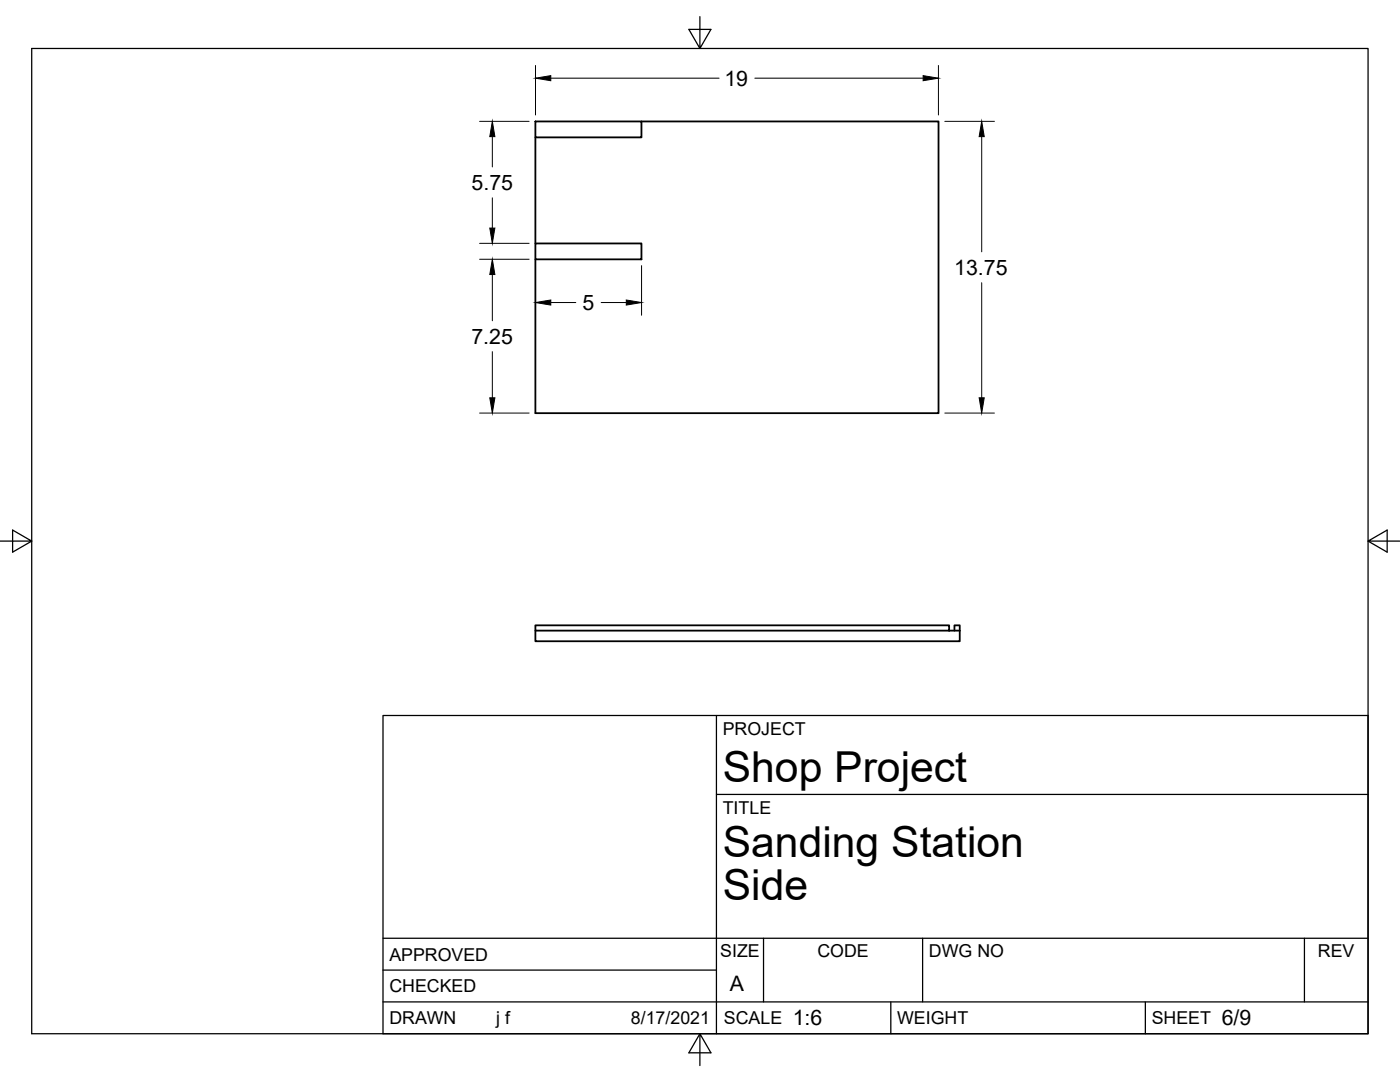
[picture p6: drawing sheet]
<svg xmlns="http://www.w3.org/2000/svg" width="279mm" height="216mm" viewBox="0 0 279 216" stroke-linecap="round" stroke-linejoin="round" font-family="sans-serif">
<!-- layer: Visible -->
<path d="M106.8 24.2h21.2v3.2h-21.2zM106.8 27.4v21.2M128 24.2h59.3v58.2h-80.5v-30.6M106.8 48.6h21.2v3.2h-21.2zM106.8 125.8v2.2h84.7v-2.2M189.4 125.8v-1h-82.6v1h84.7M190.5 125.8v-1h1v1" fill="none" stroke="#000" stroke-width=".36"/>
<!-- layer: Border -->
<path d="M6.3 9.7h266.7v196.6h-266.7zM139.7 3.3v6.4l2.2-3.8h-4.4l2.2 3.8M0 108h6.3l-3.8-2.2v4.4l3.8-2.2M273 108l3.8 2.2v-4.4l-3.8 2.2h6.4M139.7 206.3l-2.2 3.8h4.4l-2.2-3.8v6.3" fill="none" stroke="#000" stroke-width=".25"/>
<!-- layer: Titleblock -->
<path d="M76.4 142.8h196.6v63.5h-196.6zM143 158.5h130M143 142.8v63.5M76.4 199.9h196.6M76.4 193.6h66.6M76.4 187.2h196.6M152.4 187.2v12.7M177.8 199.9v6.4M184.1 187.2v12.7M228.6 199.9v6.4M260.3 187.2v12.7" fill="none" stroke="#000" stroke-width=".25"/>
<!-- layer: Dimensions -->
<g fill="none" stroke="#000" stroke-width=".2">
<path d="M106.9 13.1v9.8M109.9 15.6h33.6M150.6 15.6h33.6M187.3 13.1v9.8M95.7 24.2h9.9M98.3 27.3v6M98.3 39.5v6M188.6 24.2h9.9M195.9 27.3v22.9M95.7 51.7h9.9M95.7 48.6h9.9M98.3 54.8v9.2"/>
<path d="M106.9 53v9.9M128 53v9.9M195.9 56.4v23M98.3 70.2v9.2M109.9 60.4h5M120 60.4h5M95.7 82.4h9.9M188.6 82.4h9.9"/>
</g>
<path d="M106.9 15.6l3-.5v1zM184.2 15.1l3.1 .5-3.1 .5zM98.3 24.2l.5 3.1h-1.1zM195.9 24.2l.5 3.1h-1zM98.3 51.7l.5 3.1h-1.1zM97.7 45.5h1.1l-.5 3.1zM106.9 60.4l3-.5v1zM125 59.9l3 .5-3 .5zM97.7 79.4h1.1l-.5 3zM195.4 79.4h1l-.5 3z" fill="#000" stroke="#000" stroke-width=".2"/>
<g font-size="8.5">
<text x="144.3" y="156">Shop Project</text>
<text x="144.3" y="171">Sanding Station</text>
<text x="144.3" y="179.6">Side</text>
</g>
<g font-size="4.3">
<text x="144.6" y="17.1">19</text>
<text x="94.1" y="37.9">5.75</text>
<text x="190.4" y="54.8">13.75</text>
<text x="116.3" y="61.8">5</text>
<text x="94.1" y="68.6">7.25</text>
<text x="145.7" y="197.7">A</text>
<text x="158.2" y="204.6">1:6</text>
<text x="243.8" y="204.6">6/9</text>
</g>
<g font-size="3.5">
<text x="144.3" y="146.6">PROJECT</text>
<text x="144.3" y="162.3">TITLE</text>
<text x="77.7" y="191.7">APPROVED</text>
<text x="143.7" y="191">SIZE</text>
<text x="163.1" y="191">CODE</text>
<text x="185.4" y="191">DWG NO</text>
<text x="263" y="191">REV</text>
<text x="77.7" y="198">CHECKED</text>
<text x="77.7" y="204.4">DRAWN</text>
<text x="99" y="204.4">j f</text>
<text x="125.9" y="204.4">8/17/2021</text>
<text x="144.5" y="204.4">SCALE</text>
<text x="179" y="204.4">WEIGHT</text>
<text x="229.8" y="204.4">SHEET</text>
</g>
</svg>
